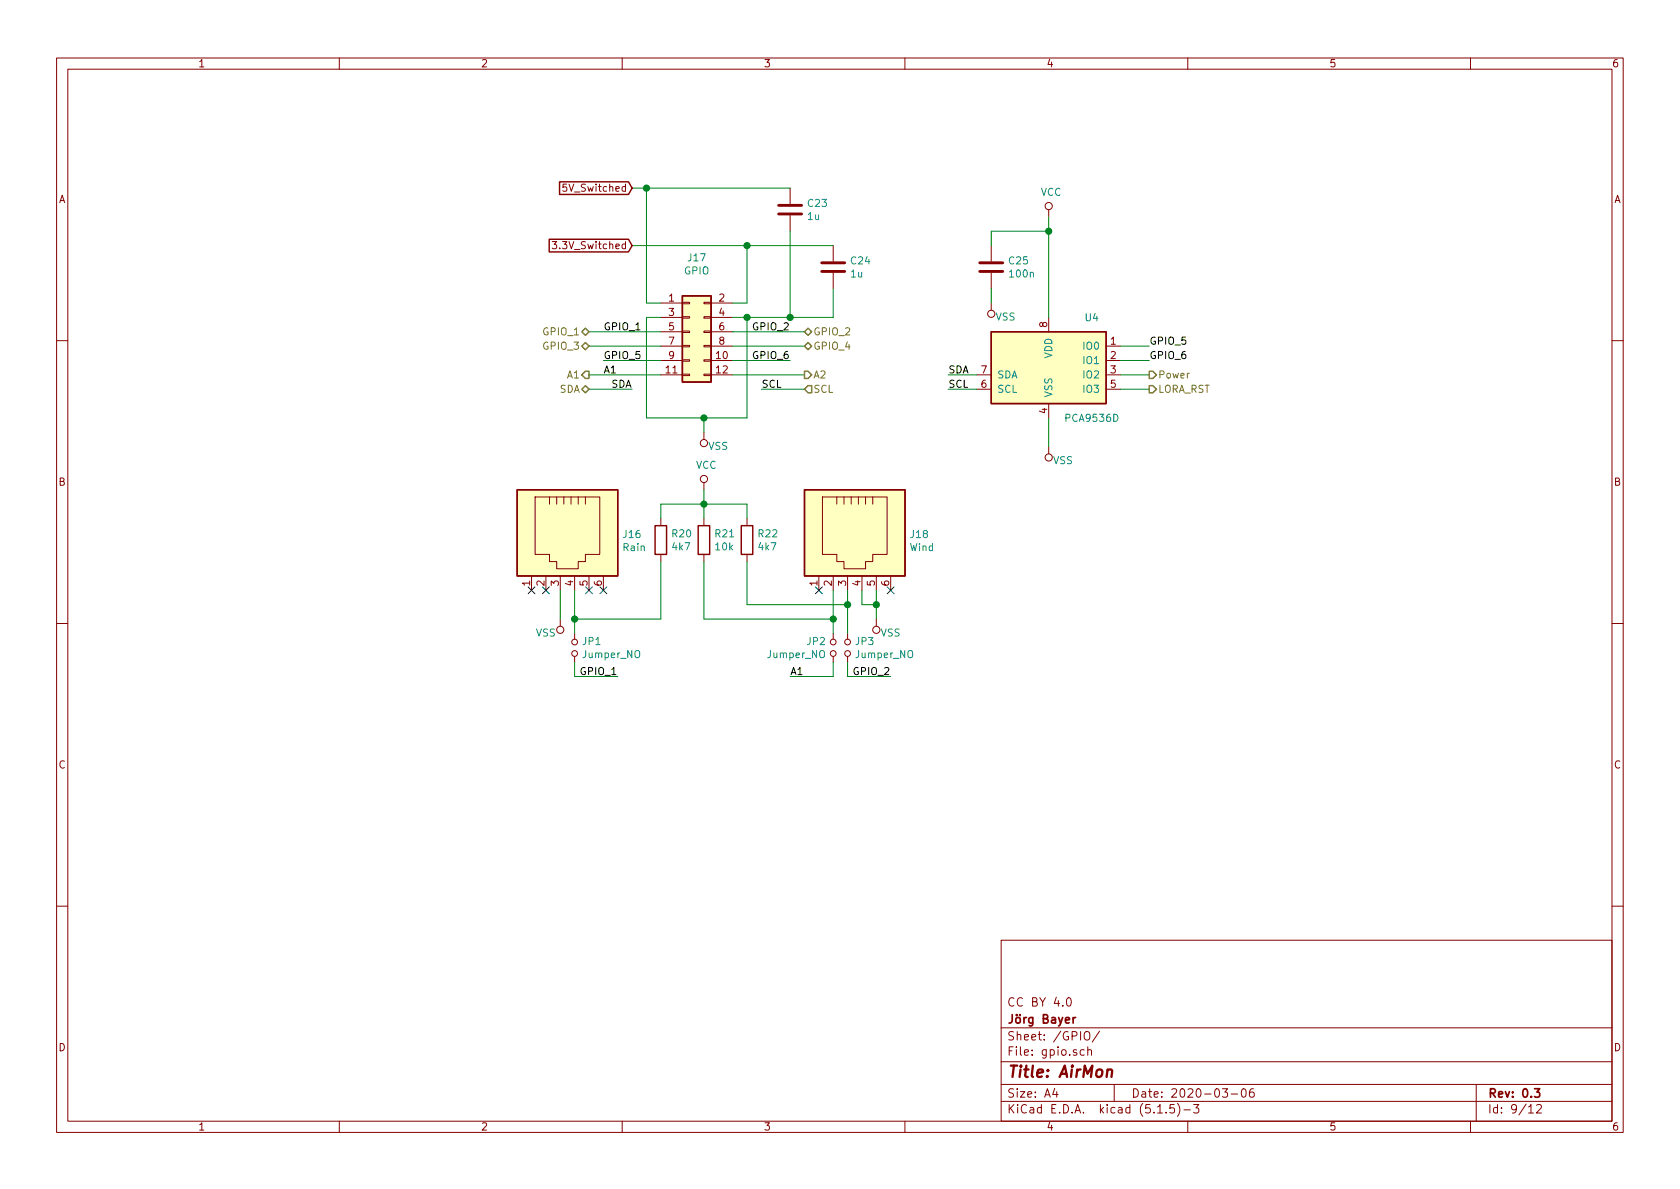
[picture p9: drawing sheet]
EESchema Schematic File Version 4
EELAYER 30 0
EELAYER END
$Descr A4 11693 8268
encoding utf-8
Sheet 9 12
Title "AirMon"
Date "2020-03-06"
Rev "0.3"
Comp "Jörg Bayer"
Comment1 "CC BY 4.0"
Comment2 ""
Comment3 ""
Comment4 ""
$EndDescr
Wire Wire Line
	4600 2100 4500 2100
Wire Wire Line
	4500 2100 4500 1300
Wire Wire Line
	4600 2200 4500 2200
Wire Wire Line
	4500 2900 4900 2900
Wire Wire Line
	5200 2200 5100 2200
$Comp
L power:VSS #PWR?
U 1 1
P 4900 3000
AR Path="/5DD6D4DA/5DEBB035/5E1CF5AA" Ref="#PWR?"  Part="1" 
AR Path="/5E15DEC3/5E1CF5AA" Ref="#PWR?"  Part="1" 
AR Path="/5E151517/5E1CF5AA" Ref="#PWR?"  Part="1" 
AR Path="/5E1961BA/5E1CF5AA" Ref="#PWR?"  Part="1" 
AR Path="/5E198729/5E1CF5AA" Ref="#PWR?"  Part="1" 
AR Path="/5E1991ED/5E1CF5AA" Ref="#PWR?"  Part="1" 
AR Path="/5E1C55BA/5E1CF5AA" Ref="#PWR?"  Part="1" 
AR Path="/5E1CBADF/5E1CF5AA" Ref="#PWR034"  Part="1" 
F 0 "#PWR034" H 4900 2850 50  0001 C CNN
F 1 "VSS" H 4800 3100 50  0000 C CNN
F 2 "" H 4900 3000 50  0001 C CNN
F 3 "" H 4900 3000 50  0001 C CNN
	1    4900 3000
	-1   0    0    1   
$EndComp
Wire Wire Line
	4900 2900 4900 3000
Connection ~ 4900 2900
Wire Wire Line
	4900 2900 5200 2900
Wire Wire Line
	4600 2300 4100 2300
Wire Wire Line
	5100 2300 5600 2300
Wire Wire Line
	4600 2400 4100 2400
Wire Wire Line
	5100 2400 5600 2400
Wire Wire Line
	4600 2600 4100 2600
Wire Wire Line
	5100 2600 5600 2600
Wire Wire Line
	4400 2700 4100 2700
Wire Wire Line
	5300 2700 5600 2700
Text HLabel 4100 2300 0    50   BiDi ~ 0
GPIO_1
Text HLabel 4100 2400 0    50   BiDi ~ 0
GPIO_3
Text HLabel 5600 2300 2    50   BiDi ~ 0
GPIO_2
Text HLabel 5600 2400 2    50   BiDi ~ 0
GPIO_4
Text HLabel 4100 2600 0    50   Output ~ 0
A1
Text HLabel 5600 2600 2    50   Output ~ 0
A2
Text HLabel 4100 2700 0    50   BiDi ~ 0
SDA
Text HLabel 5600 2700 2    50   Input ~ 0
SCL
$Comp
L Device:C C?
U 1 1
P 5500 1450
AR Path="/5DD6D4DA/5DD6D50E/5E298533" Ref="C?"  Part="1" 
AR Path="/5DD6D4DA/5DDED058/5E298533" Ref="C?"  Part="1" 
AR Path="/5DD6D4DA/5DDED066/5E298533" Ref="C?"  Part="1" 
AR Path="/5DD6D4DA/5DDED074/5E298533" Ref="C?"  Part="1" 
AR Path="/5E15DEC3/5E298533" Ref="C?"  Part="1" 
AR Path="/5E151517/5E298533" Ref="C?"  Part="1" 
AR Path="/5E1991ED/5E298533" Ref="C?"  Part="1" 
AR Path="/5E1CBADF/5E298533" Ref="C23"  Part="1" 
F 0 "C23" H 5615 1496 50  0000 L CNN
F 1 "1u" H 5615 1405 50  0000 L CNN
F 2 "Capacitor_SMD:C_0805_2012Metric" H 5538 1300 50  0001 C CNN
F 3 "~" H 5500 1450 50  0001 C CNN
F 4 "CL21B105KBFNNNE" H 5500 1450 50  0001 C CNN "manf#"
F 5 "C28323" H 0   0   50  0001 C CNN "lcsc#"
	1    5500 1450
	1    0    0    -1  
$EndComp
$Comp
L Device:C C?
U 1 1
P 5800 1850
AR Path="/5DD6D4DA/5DD6D50E/5E29895C" Ref="C?"  Part="1" 
AR Path="/5DD6D4DA/5DDED058/5E29895C" Ref="C?"  Part="1" 
AR Path="/5DD6D4DA/5DDED066/5E29895C" Ref="C?"  Part="1" 
AR Path="/5DD6D4DA/5DDED074/5E29895C" Ref="C?"  Part="1" 
AR Path="/5E15DEC3/5E29895C" Ref="C?"  Part="1" 
AR Path="/5E151517/5E29895C" Ref="C?"  Part="1" 
AR Path="/5E1991ED/5E29895C" Ref="C?"  Part="1" 
AR Path="/5E1CBADF/5E29895C" Ref="C24"  Part="1" 
F 0 "C24" H 5915 1896 50  0000 L CNN
F 1 "1u" H 5915 1805 50  0000 L CNN
F 2 "Capacitor_SMD:C_0805_2012Metric" H 5838 1700 50  0001 C CNN
F 3 "~" H 5800 1850 50  0001 C CNN
F 4 "CL21B105KBFNNNE" H 5800 1850 50  0001 C CNN "manf#"
F 5 "C28323" H 0   0   50  0001 C CNN "lcsc#"
	1    5800 1850
	1    0    0    -1  
$EndComp
Wire Wire Line
	5500 1600 5500 2200
Wire Wire Line
	5500 2200 5200 2200
Connection ~ 5200 2200
Wire Wire Line
	5500 2200 5800 2200
Wire Wire Line
	5800 2200 5800 2000
Connection ~ 5500 2200
Text GLabel 4400 1300 0    50   Input ~ 0
5V_Switched
Text GLabel 4400 1700 0    50   Input ~ 0
3.3V_Switched
Wire Wire Line
	4400 1300 4500 1300
Connection ~ 4500 1300
$Comp
L airMon-rescue:PCA9536D-Interface_Expansion U4
U 1 1
P 7300 2500
F 0 "U4" H 7600 2800 50  0000 C CNN
F 1 "PCA9536D" H 7600 2100 50  0000 C CNN
F 2 "Package_SO:SOIC-8_3.9x4.9mm_P1.27mm" H 8300 2150 50  0001 C CNN
F 3 "http://www.nxp.com/documents/data_sheet/PCA9536.pdf" H 7100 800 50  0001 C CNN
F 4 "C129522" H 0   0   50  0001 C CNN "lcsc#"
F 5 "PCA9536D" H 0   0   50  0001 C CNN "manf#"
	1    7300 2500
	1    0    0    -1  
$EndComp
$Comp
L Device:C C?
U 1 1
P 6900 1850
AR Path="/5DD6D4DA/5DD6D50E/5E1E9685" Ref="C?"  Part="1" 
AR Path="/5DD6D4DA/5DDED058/5E1E9685" Ref="C?"  Part="1" 
AR Path="/5DD6D4DA/5DDED066/5E1E9685" Ref="C?"  Part="1" 
AR Path="/5DD6D4DA/5DDED074/5E1E9685" Ref="C?"  Part="1" 
AR Path="/5E15DEC3/5E1E9685" Ref="C?"  Part="1" 
AR Path="/5E151517/5E1E9685" Ref="C?"  Part="1" 
AR Path="/5E1EC3C1/5E1E9685" Ref="C?"  Part="1" 
AR Path="/5E1CBADF/5E1E9685" Ref="C25"  Part="1" 
F 0 "C25" H 7015 1896 50  0000 L CNN
F 1 "100n" H 7015 1805 50  0000 L CNN
F 2 "Capacitor_SMD:C_0603_1608Metric" H 6938 1700 50  0001 C CNN
F 3 "~" H 6900 1850 50  0001 C CNN
F 4 "CC0603KRX7R9BB104" H 6900 1850 50  0001 C CNN "manf#"
F 5 "C14663" H 0   0   50  0001 C CNN "lcsc#"
	1    6900 1850
	1    0    0    -1  
$EndComp
$Comp
L power:VSS #PWR?
U 1 1
P 7300 3100
AR Path="/5DD6D4DA/5DEBB035/5E1EA209" Ref="#PWR?"  Part="1" 
AR Path="/5E15DEC3/5E1EA209" Ref="#PWR?"  Part="1" 
AR Path="/5E151517/5E1EA209" Ref="#PWR?"  Part="1" 
AR Path="/5E1961BA/5E1EA209" Ref="#PWR?"  Part="1" 
AR Path="/5E198729/5E1EA209" Ref="#PWR?"  Part="1" 
AR Path="/5E1991ED/5E1EA209" Ref="#PWR?"  Part="1" 
AR Path="/5E1C55BA/5E1EA209" Ref="#PWR?"  Part="1" 
AR Path="/5E1CBADF/5E1EA209" Ref="#PWR039"  Part="1" 
F 0 "#PWR039" H 7300 2950 50  0001 C CNN
F 1 "VSS" H 7200 3200 50  0000 C CNN
F 2 "" H 7300 3100 50  0001 C CNN
F 3 "" H 7300 3100 50  0001 C CNN
	1    7300 3100
	-1   0    0    1   
$EndComp
Wire Wire Line
	7300 2900 7300 3100
Wire Wire Line
	7300 2200 7300 1600
Wire Wire Line
	7300 1600 6900 1600
Wire Wire Line
	6900 1600 6900 1700
$Comp
L power:VSS #PWR?
U 1 1
P 6900 2100
AR Path="/5DD6D4DA/5DEBB035/5E1EB394" Ref="#PWR?"  Part="1" 
AR Path="/5E15DEC3/5E1EB394" Ref="#PWR?"  Part="1" 
AR Path="/5E151517/5E1EB394" Ref="#PWR?"  Part="1" 
AR Path="/5E1961BA/5E1EB394" Ref="#PWR?"  Part="1" 
AR Path="/5E198729/5E1EB394" Ref="#PWR?"  Part="1" 
AR Path="/5E1991ED/5E1EB394" Ref="#PWR?"  Part="1" 
AR Path="/5E1C55BA/5E1EB394" Ref="#PWR?"  Part="1" 
AR Path="/5E1CBADF/5E1EB394" Ref="#PWR037"  Part="1" 
F 0 "#PWR037" H 6900 1950 50  0001 C CNN
F 1 "VSS" H 6800 2200 50  0000 C CNN
F 2 "" H 6900 2100 50  0001 C CNN
F 3 "" H 6900 2100 50  0001 C CNN
	1    6900 2100
	-1   0    0    1   
$EndComp
Wire Wire Line
	6900 2000 6900 2100
Text Label 5300 2700 0    50   ~ 0
SCL
Text Label 4400 2700 2    50   ~ 0
SDA
Wire Wire Line
	6600 2700 6800 2700
Text Label 6600 2700 0    50   ~ 0
SCL
Wire Wire Line
	6800 2600 6600 2600
Text Label 6600 2600 0    50   ~ 0
SDA
Text HLabel 8000 2600 2    50   Output ~ 0
Power
Wire Wire Line
	7800 2600 8000 2600
$Comp
L power:VCC #PWR?
U 1 1
P 7300 1500
AR Path="/5DD6D4DA/5DEBB035/5E1F09A8" Ref="#PWR?"  Part="1" 
AR Path="/5E15DEC3/5E1F09A8" Ref="#PWR?"  Part="1" 
AR Path="/5E151517/5E1F09A8" Ref="#PWR?"  Part="1" 
AR Path="/5E1961BA/5E1F09A8" Ref="#PWR?"  Part="1" 
AR Path="/5E198729/5E1F09A8" Ref="#PWR?"  Part="1" 
AR Path="/5E1C55BA/5E1F09A8" Ref="#PWR?"  Part="1" 
AR Path="/5E1CBADF/5E1F09A8" Ref="#PWR038"  Part="1" 
F 0 "#PWR038" H 7300 1350 50  0001 C CNN
F 1 "VCC" H 7317 1673 50  0000 C CNN
F 2 "" H 7300 1500 50  0001 C CNN
F 3 "" H 7300 1500 50  0001 C CNN
	1    7300 1500
	1    0    0    -1  
$EndComp
Wire Wire Line
	7300 1500 7300 1600
Connection ~ 7300 1600
Wire Wire Line
	4500 2200 4500 2900
Wire Wire Line
	5200 2200 5200 2900
Wire Wire Line
	4600 2500 4200 2500
Wire Wire Line
	5100 2500 5500 2500
Text Label 4200 2500 0    50   ~ 0
GPIO_5
Text Label 5500 2500 2    50   ~ 0
GPIO_6
Wire Wire Line
	7800 2400 8000 2400
Text Label 8000 2400 0    50   ~ 0
GPIO_5
Wire Wire Line
	7800 2500 8000 2500
Text Label 8000 2500 0    50   ~ 0
GPIO_6
$Comp
L Connector:RJ12 J16
U 1 1
P 3900 3700
F 0 "J16" V 3909 4130 50  0000 L CNN
F 1 "Rain" V 4000 4130 50  0000 L CNN
F 2 "global:DS1133-S60" V 3900 3725 50  0001 C CNN
F 3 "~" V 3900 3725 50  0001 C CNN
F 4 "DS1133-S40BPX" V 3900 3700 50  0001 C CNN "manf#"
F 5 "C77856" H 0   0   50  0001 C CNN "lcsc#"
	1    3900 3700
	0    1    1    0   
$EndComp
NoConn ~ 3700 4100
NoConn ~ 3800 4100
NoConn ~ 4100 4100
NoConn ~ 4200 4100
$Comp
L power:VSS #PWR?
U 1 1
P 3900 4300
AR Path="/5DD6D4DA/5DEBB035/5E20AC6D" Ref="#PWR?"  Part="1" 
AR Path="/5E15DEC3/5E20AC6D" Ref="#PWR?"  Part="1" 
AR Path="/5E151517/5E20AC6D" Ref="#PWR?"  Part="1" 
AR Path="/5E1961BA/5E20AC6D" Ref="#PWR?"  Part="1" 
AR Path="/5E198729/5E20AC6D" Ref="#PWR?"  Part="1" 
AR Path="/5E1991ED/5E20AC6D" Ref="#PWR?"  Part="1" 
AR Path="/5E1C55BA/5E20AC6D" Ref="#PWR?"  Part="1" 
AR Path="/5E1CBADF/5E20AC6D" Ref="#PWR033"  Part="1" 
F 0 "#PWR033" H 3900 4150 50  0001 C CNN
F 1 "VSS" H 3800 4400 50  0000 C CNN
F 2 "" H 3900 4300 50  0001 C CNN
F 3 "" H 3900 4300 50  0001 C CNN
	1    3900 4300
	1    0    0    1   
$EndComp
Wire Wire Line
	3900 4100 3900 4300
Wire Wire Line
	4000 4100 4000 4300
$Comp
L Device:Jumper_NO_Small JP1
U 1 1
P 4000 4500
F 0 "JP1" V 3954 4548 50  0000 L CNN
F 1 "Jumper_NO" V 4045 4548 50  0000 L CNN
F 2 "Connector_PinHeader_2.54mm:PinHeader_1x02_P2.54mm_Vertical" H 4000 4500 50  0001 C CNN
F 3 "~" H 4000 4500 50  0001 C CNN
	1    4000 4500
	0    1    1    0   
$EndComp
Wire Wire Line
	4000 4600 4000 4700
Wire Wire Line
	4000 4700 4300 4700
Text Label 4200 2300 0    50   ~ 0
GPIO_1
Text Label 5500 2300 2    50   ~ 0
GPIO_2
Text Label 4300 4700 2    50   ~ 0
GPIO_1
Wire Wire Line
	4000 4300 4600 4300
Connection ~ 4000 4300
Wire Wire Line
	4000 4300 4000 4400
$Comp
L Device:R R?
U 1 1
P 4600 3750
AR Path="/5DD6D4DA/5DD6D50E/5E210443" Ref="R?"  Part="1" 
AR Path="/5DD6D4DA/5DDED058/5E210443" Ref="R?"  Part="1" 
AR Path="/5DD6D4DA/5DDED066/5E210443" Ref="R?"  Part="1" 
AR Path="/5DD6D4DA/5DDED074/5E210443" Ref="R?"  Part="1" 
AR Path="/5DD6D4DA/5DD6D549/5E210443" Ref="R?"  Part="1" 
AR Path="/5DD6D4DA/5DDFF593/5E210443" Ref="R?"  Part="1" 
AR Path="/5DD6D4DA/5DE2F431/5E210443" Ref="R?"  Part="1" 
AR Path="/5E15DEC3/5E210443" Ref="R?"  Part="1" 
AR Path="/5E151517/5E210443" Ref="R?"  Part="1" 
AR Path="/5E1991ED/5E210443" Ref="R?"  Part="1" 
AR Path="/5E198729/5E210443" Ref="R?"  Part="1" 
AR Path="/5E1CBADF/5E210443" Ref="R20"  Part="1" 
F 0 "R20" H 4530 3796 50  0000 R CNN
F 1 "4k7" H 4530 3705 50  0000 R CNN
F 2 "Resistor_SMD:R_0603_1608Metric" V 4530 3750 50  0001 C CNN
F 3 "~" H 4600 3750 50  0001 C CNN
F 4 "C23162" H 0   0   50  0001 C CNN "lcsc#"
F 5 "0603WAF4701T5E" H 0   0   50  0001 C CNN "manf#"
	1    4600 3750
	-1   0    0    -1  
$EndComp
Wire Wire Line
	4600 3900 4600 4300
Wire Wire Line
	4600 3600 4600 3500
$Comp
L power:VCC #PWR?
U 1 1
P 4900 3400
AR Path="/5DD6D4DA/5DEBB035/5E212762" Ref="#PWR?"  Part="1" 
AR Path="/5E15DEC3/5E212762" Ref="#PWR?"  Part="1" 
AR Path="/5E151517/5E212762" Ref="#PWR?"  Part="1" 
AR Path="/5E1961BA/5E212762" Ref="#PWR?"  Part="1" 
AR Path="/5E198729/5E212762" Ref="#PWR?"  Part="1" 
AR Path="/5E1C55BA/5E212762" Ref="#PWR?"  Part="1" 
AR Path="/5E1CBADF/5E212762" Ref="#PWR035"  Part="1" 
F 0 "#PWR035" H 4900 3250 50  0001 C CNN
F 1 "VCC" H 4917 3573 50  0000 C CNN
F 2 "" H 4900 3400 50  0001 C CNN
F 3 "" H 4900 3400 50  0001 C CNN
	1    4900 3400
	1    0    0    -1  
$EndComp
Text Label 4200 2600 0    50   ~ 0
A1
$Comp
L Connector:RJ12 J18
U 1 1
P 5900 3700
F 0 "J18" V 5909 4130 50  0000 L CNN
F 1 "Wind" V 6000 4130 50  0000 L CNN
F 2 "global:DS1133-S60" V 5900 3725 50  0001 C CNN
F 3 "~" V 5900 3725 50  0001 C CNN
F 4 "DS1133-S40BPX" V 5900 3700 50  0001 C CNN "manf#"
F 5 "C77856" H 0   0   50  0001 C CNN "lcsc#"
	1    5900 3700
	0    1    1    0   
$EndComp
NoConn ~ 5700 4100
NoConn ~ 6200 4100
Wire Wire Line
	6000 4100 6000 4200
Wire Wire Line
	6000 4200 6100 4200
Wire Wire Line
	6100 4200 6100 4100
$Comp
L power:VSS #PWR?
U 1 1
P 6100 4300
AR Path="/5DD6D4DA/5DEBB035/5E21C2C5" Ref="#PWR?"  Part="1" 
AR Path="/5E15DEC3/5E21C2C5" Ref="#PWR?"  Part="1" 
AR Path="/5E151517/5E21C2C5" Ref="#PWR?"  Part="1" 
AR Path="/5E1961BA/5E21C2C5" Ref="#PWR?"  Part="1" 
AR Path="/5E198729/5E21C2C5" Ref="#PWR?"  Part="1" 
AR Path="/5E1991ED/5E21C2C5" Ref="#PWR?"  Part="1" 
AR Path="/5E1C55BA/5E21C2C5" Ref="#PWR?"  Part="1" 
AR Path="/5E1CBADF/5E21C2C5" Ref="#PWR036"  Part="1" 
F 0 "#PWR036" H 6100 4150 50  0001 C CNN
F 1 "VSS" H 6000 4400 50  0000 C CNN
F 2 "" H 6100 4300 50  0001 C CNN
F 3 "" H 6100 4300 50  0001 C CNN
	1    6100 4300
	-1   0    0    1   
$EndComp
$Comp
L Device:Jumper_NO_Small JP3
U 1 1
P 5900 4500
F 0 "JP3" V 5854 4548 50  0000 L CNN
F 1 "Jumper_NO" V 5945 4548 50  0000 L CNN
F 2 "Connector_PinHeader_2.54mm:PinHeader_1x02_P2.54mm_Vertical" H 5900 4500 50  0001 C CNN
F 3 "~" H 5900 4500 50  0001 C CNN
	1    5900 4500
	0    1    1    0   
$EndComp
$Comp
L Device:Jumper_NO_Small JP2
U 1 1
P 5800 4500
F 0 "JP2" V 5754 4452 50  0000 R CNN
F 1 "Jumper_NO" V 5845 4452 50  0000 R CNN
F 2 "Connector_PinHeader_2.54mm:PinHeader_1x02_P2.54mm_Vertical" H 5800 4500 50  0001 C CNN
F 3 "~" H 5800 4500 50  0001 C CNN
	1    5800 4500
	0    1    1    0   
$EndComp
$Comp
L Device:R R?
U 1 1
P 4900 3750
AR Path="/5DD6D4DA/5DD6D50E/5E222942" Ref="R?"  Part="1" 
AR Path="/5DD6D4DA/5DDED058/5E222942" Ref="R?"  Part="1" 
AR Path="/5DD6D4DA/5DDED066/5E222942" Ref="R?"  Part="1" 
AR Path="/5DD6D4DA/5DDED074/5E222942" Ref="R?"  Part="1" 
AR Path="/5DD6D4DA/5DD6D549/5E222942" Ref="R?"  Part="1" 
AR Path="/5DD6D4DA/5DDFF593/5E222942" Ref="R?"  Part="1" 
AR Path="/5DD6D4DA/5DE2F431/5E222942" Ref="R?"  Part="1" 
AR Path="/5E15DEC3/5E222942" Ref="R?"  Part="1" 
AR Path="/5E151517/5E222942" Ref="R?"  Part="1" 
AR Path="/5E1991ED/5E222942" Ref="R?"  Part="1" 
AR Path="/5E198729/5E222942" Ref="R?"  Part="1" 
AR Path="/5E1CBADF/5E222942" Ref="R21"  Part="1" 
F 0 "R21" H 4830 3796 50  0000 R CNN
F 1 "10k" H 4830 3705 50  0000 R CNN
F 2 "Resistor_SMD:R_0603_1608Metric" V 4830 3750 50  0001 C CNN
F 3 "~" H 4900 3750 50  0001 C CNN
F 4 "C25804" H 0   0   50  0001 C CNN "lcsc#"
F 5 "0603WAF1002T5E" H 0   0   50  0001 C CNN "manf#"
	1    4900 3750
	-1   0    0    -1  
$EndComp
$Comp
L Device:R R?
U 1 1
P 5200 3750
AR Path="/5DD6D4DA/5DD6D50E/5E223604" Ref="R?"  Part="1" 
AR Path="/5DD6D4DA/5DDED058/5E223604" Ref="R?"  Part="1" 
AR Path="/5DD6D4DA/5DDED066/5E223604" Ref="R?"  Part="1" 
AR Path="/5DD6D4DA/5DDED074/5E223604" Ref="R?"  Part="1" 
AR Path="/5DD6D4DA/5DD6D549/5E223604" Ref="R?"  Part="1" 
AR Path="/5DD6D4DA/5DDFF593/5E223604" Ref="R?"  Part="1" 
AR Path="/5DD6D4DA/5DE2F431/5E223604" Ref="R?"  Part="1" 
AR Path="/5E15DEC3/5E223604" Ref="R?"  Part="1" 
AR Path="/5E151517/5E223604" Ref="R?"  Part="1" 
AR Path="/5E1991ED/5E223604" Ref="R?"  Part="1" 
AR Path="/5E198729/5E223604" Ref="R?"  Part="1" 
AR Path="/5E1CBADF/5E223604" Ref="R22"  Part="1" 
F 0 "R22" H 5130 3796 50  0000 R CNN
F 1 "4k7" H 5130 3705 50  0000 R CNN
F 2 "Resistor_SMD:R_0603_1608Metric" V 5130 3750 50  0001 C CNN
F 3 "~" H 5200 3750 50  0001 C CNN
F 4 "C23162" H 0   0   50  0001 C CNN "lcsc#"
F 5 "0603WAF4701T5E" H 0   0   50  0001 C CNN "manf#"
	1    5200 3750
	-1   0    0    -1  
$EndComp
Wire Wire Line
	6100 4300 6100 4200
Connection ~ 6100 4200
Wire Wire Line
	5800 4400 5800 4300
Wire Wire Line
	5900 4400 5900 4200
Wire Wire Line
	5800 4300 4900 4300
Wire Wire Line
	4900 4300 4900 3900
Connection ~ 5800 4300
Wire Wire Line
	5800 4300 5800 4100
Wire Wire Line
	5900 4200 5200 4200
Wire Wire Line
	5200 4200 5200 3900
Connection ~ 5900 4200
Wire Wire Line
	5900 4200 5900 4100
Wire Wire Line
	4600 3500 4900 3500
Wire Wire Line
	5200 3500 5200 3600
Wire Wire Line
	4900 3600 4900 3500
Connection ~ 4900 3500
Wire Wire Line
	4900 3500 5200 3500
Wire Wire Line
	4900 3400 4900 3500
Wire Wire Line
	5900 4600 5900 4700
Wire Wire Line
	5900 4700 6200 4700
Wire Wire Line
	5800 4600 5800 4700
Wire Wire Line
	5800 4700 5500 4700
Text Label 5500 4700 0    50   ~ 0
A1
Text Label 6200 4700 2    50   ~ 0
GPIO_2
$Comp
L Connector_Generic:Conn_02x06_Odd_Even J17
U 1 1
P 4800 2300
F 0 "J17" H 4850 2817 50  0000 C CNN
F 1 "GPIO" H 4850 2726 50  0000 C CNN
F 2 "Connector_PinHeader_2.54mm:PinHeader_2x06_P2.54mm_Vertical" H 4800 2300 50  0001 C CNN
F 3 "~" H 4800 2300 50  0001 C CNN
	1    4800 2300
	1    0    0    -1  
$EndComp
Wire Wire Line
	4500 1300 5500 1300
Wire Wire Line
	5100 2100 5200 2100
Wire Wire Line
	5200 2100 5200 1700
Connection ~ 5200 1700
Wire Wire Line
	5200 1700 5800 1700
Wire Wire Line
	4400 1700 5200 1700
Wire Wire Line
	7800 2700 8000 2700
Text HLabel 8000 2700 2    50   Output ~ 0
LORA_RST
$EndSCHEMATC
